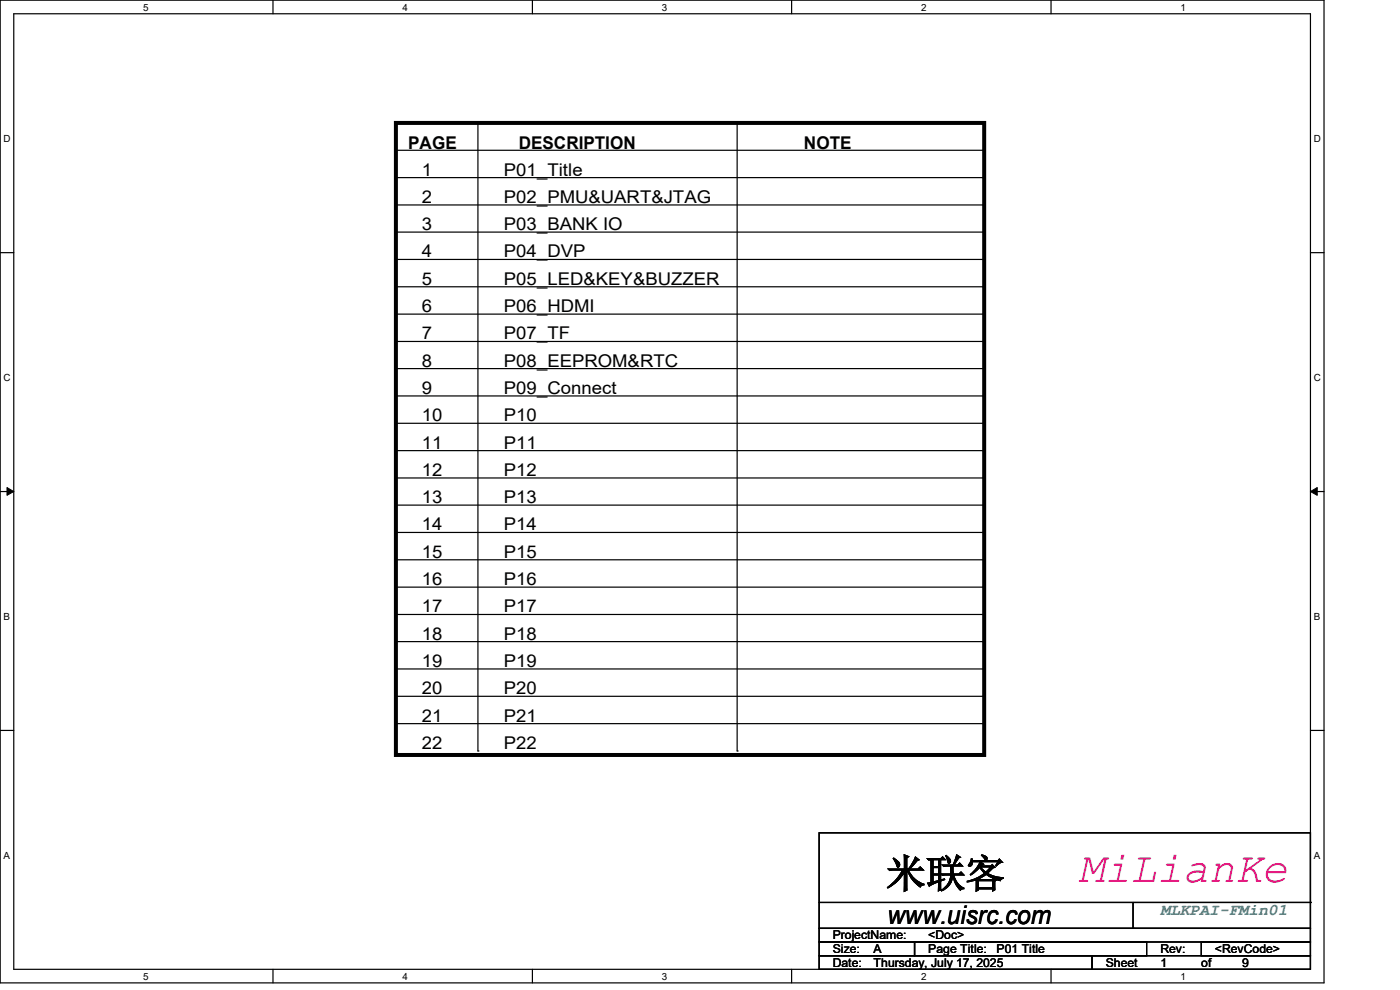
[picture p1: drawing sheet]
<svg xmlns="http://www.w3.org/2000/svg" width="297mm" height="210mm" viewBox="0 0 297 210" stroke-linecap="round" stroke-linejoin="round" font-family="sans-serif">
<g fill="none" stroke="#000" stroke-width=".25">
<path d="M0 0h280.9v208.5h-280.9zM2.9 2.9h275.1v202.7h-275.1zM57.9 0v2.9M112.9 0v2.9M167.9 0v2.9M223 0v2.9M84 31.9h124.5M84 37.7h124.5M101.4 26.1v133.2M156.4 26.1v133.2M208.5 31.9h.1M208.5 37.7h.1"/>
<path d="M0 53.6h2.9M84 43.5h124.5M84 49.2h124.5M84 55h124.5M208.5 43.5h.1M208.5 49.2h.1M208.5 55h.1M278 53.6h2.9M84 60.8h124.5M84 66.6h124.5M84 72.4h124.5M84 78.2h124.5"/>
<path d="M208.5 60.8h.1M208.5 66.6h.1M208.5 72.4h.1M208.5 78.2h.1M84 84h124.5M84 89.8h124.5M84 95.6h124.5M208.5 84h.1M208.5 89.8h.1M208.5 95.6h.1M0 104.3h2.9M84 101.4h124.5"/>
<path d="M84 107.1h124.5M84 112.9h124.5M84 118.7h124.5M208.5 101.4h.1M208.5 107.1h.1M208.5 112.9h.1M208.5 118.7h.1M278 104.3h2.9M84 124.5h124.5M84 130.3h124.5M84 136.1h124.5M208.5 124.5h.1"/>
<path d="M208.5 130.3h.1M208.5 136.1h.1M0 154.9h2.9M84 141.9h124.5M84 147.7h124.5M84 153.5h124.5M101.4 159.3h.1M156.4 159.3h.1M208.5 141.9h.1M208.5 147.7h.1M208.5 153.5h.1M278 154.9h2.9"/>
<path d="M173.8 176.7h104.2v20.2h-104.2zM173.8 196.9h104.2v2.9h-104.2zM173.8 199.8h20.2v2.9h-20.2zM173.8 191.4h104.2M194 199.8h49.2v2.9h-49.2zM240.4 196.9h.1M240.4 191.4v5.5M254.8 199.8h23.2v2.9h-23.2zM278 191.4h.1M57.9 205.6v2.9M112.9 205.6v2.9M167.9 205.6v2.9"/>
<path d="M173.8 202.7h57.9v2.9h-57.9zM223 205.6v2.9M231.7 202.7h46.3v2.9h-46.3z"/>
</g>
<path d="M1.5 103.4l1.4 .9-1.4 .8zM278 104.3l1.4-.9v1.7z" fill="#000"/>
<path d="M1.5 103.4l1.4 .9-1.4 .8zM278 104.3l1.4-.9v1.7z" fill="none" stroke="#000" stroke-width=".21"/>
<path d="M84 26.1h124.8v134h-124.8z" fill="none" stroke="#000" stroke-width=".85"/>
<text font-size="9.2" fill="#ff0080" x="228.8" y="187">MiLianKe</text>
<text font-size="8.4" x="188" y="188.2">米联客</text>
<text font-size="5.5" x="188.3" y="196">www.uisrc.com</text>
<g font-size="3.7">
<text x="86.6" y="31.6">PAGE</text>
<text x="110.1" y="31.6">DESCRIPTION</text>
<text x="170.6" y="31.6">NOTE</text>
<text x="89.5" y="37.3">1</text>
<text x="106.9" y="37.3">P01_Title</text>
<text x="89.5" y="43.1">2</text>
<text x="106.9" y="43.1">P02_PMU&amp;UART&amp;JTAG</text>
<text x="89.5" y="48.8">3</text>
<text x="106.9" y="48.8">P03_BANK IO</text>
<text x="89.5" y="54.6">4</text>
<text x="106.9" y="54.6">P04_DVP</text>
<text x="89.5" y="60.4">5</text>
<text x="106.9" y="60.4">P05_LED&amp;KEY&amp;BUZZER</text>
<text x="89.5" y="66.2">6</text>
<text x="106.9" y="66.2">P06_HDMI</text>
<text x="89.5" y="72">7</text>
<text x="89.5" y="77.8">8</text>
<text x="106.9" y="72">P07_TF</text>
<text x="106.9" y="77.8">P08_EEPROM&amp;RTC</text>
<text x="89.5" y="83.6">9</text>
<text x="106.9" y="83.6">P09_Connect</text>
<text x="89.5" y="89.4">10</text>
<text x="106.9" y="89.4">P10</text>
<text x="89.5" y="95.2">11</text>
<text x="106.9" y="95.2">P11</text>
<text x="89.5" y="101">12</text>
<text x="106.9" y="101">P12</text>
<text x="89.5" y="106.7">13</text>
<text x="106.9" y="106.7">P13</text>
<text x="89.5" y="112.5">14</text>
<text x="106.9" y="112.5">P14</text>
<text x="89.5" y="118.3">15</text>
<text x="106.9" y="118.3">P15</text>
<text x="89.5" y="124.1">16</text>
<text x="106.9" y="124.1">P16</text>
<text x="89.5" y="129.9">17</text>
<text x="106.9" y="129.9">P17</text>
<text x="89.5" y="135.7">18</text>
<text x="106.9" y="135.7">P18</text>
<text x="89.5" y="141.5">19</text>
<text x="106.9" y="141.5">P19</text>
<text x="89.5" y="147.3">20</text>
<text x="106.9" y="147.3">P20</text>
<text x="89.5" y="153.1">21</text>
<text x="106.9" y="153.1">P21</text>
<text x="89.5" y="158.9">22</text>
<text x="106.9" y="158.9">P22</text>
</g>
<text font-size="3.5" fill="#408080" x="246.2" y="194.1">MLKPAI-FMin01</text>
<g font-size="2.6">
<text x="176.7" y="199.3">ProjectName:</text>
<text x="176.7" y="202.1">Size:</text>
<text x="185.3" y="202.1">A</text>
<text x="196.9" y="202.1">Page Title:</text>
<text x="196.9" y="199.3">&lt;Doc&gt;</text>
<text x="211.4" y="202.1">P01 Title</text>
<text x="246.2" y="202.1">Rev:</text>
<text x="257.7" y="202.1">&lt;RevCode&gt;</text>
<text x="176.7" y="205.1">Date:</text>
<text x="185.3" y="205.1">Thursday, July 17, 2025</text>
<text x="234.6" y="205.1">Sheet</text>
<text x="246.2" y="205.1">1</text>
<text x="254.8" y="205.1">of</text>
<text x="263.5" y="205.1">9</text>
</g>
<g font-size="2.1">
<text x="30.4" y="2.2">5</text>
<text x="85.4" y="2.2">4</text>
<text x="140.4" y="2.2">3</text>
<text x="195.4" y="2.2">2</text>
<text x="250.4" y="2.2">1</text>
<text x=".8" y="30.1">D</text>
<text x="278.7" y="30.1">D</text>
<text x=".8" y="80.8">C</text>
<text x="278.7" y="80.8">C</text>
<text x=".8" y="131.5">B</text>
<text x="278.7" y="131.5">B</text>
<text x=".8" y="182.2">A</text>
<text x="278.7" y="182.2">A</text>
<text x="30.4" y="207.8">5</text>
<text x="85.4" y="207.8">4</text>
<text x="140.4" y="207.8">3</text>
<text x="195.4" y="207.8">2</text>
<text x="250.4" y="207.8">1</text>
</g>
</svg>
